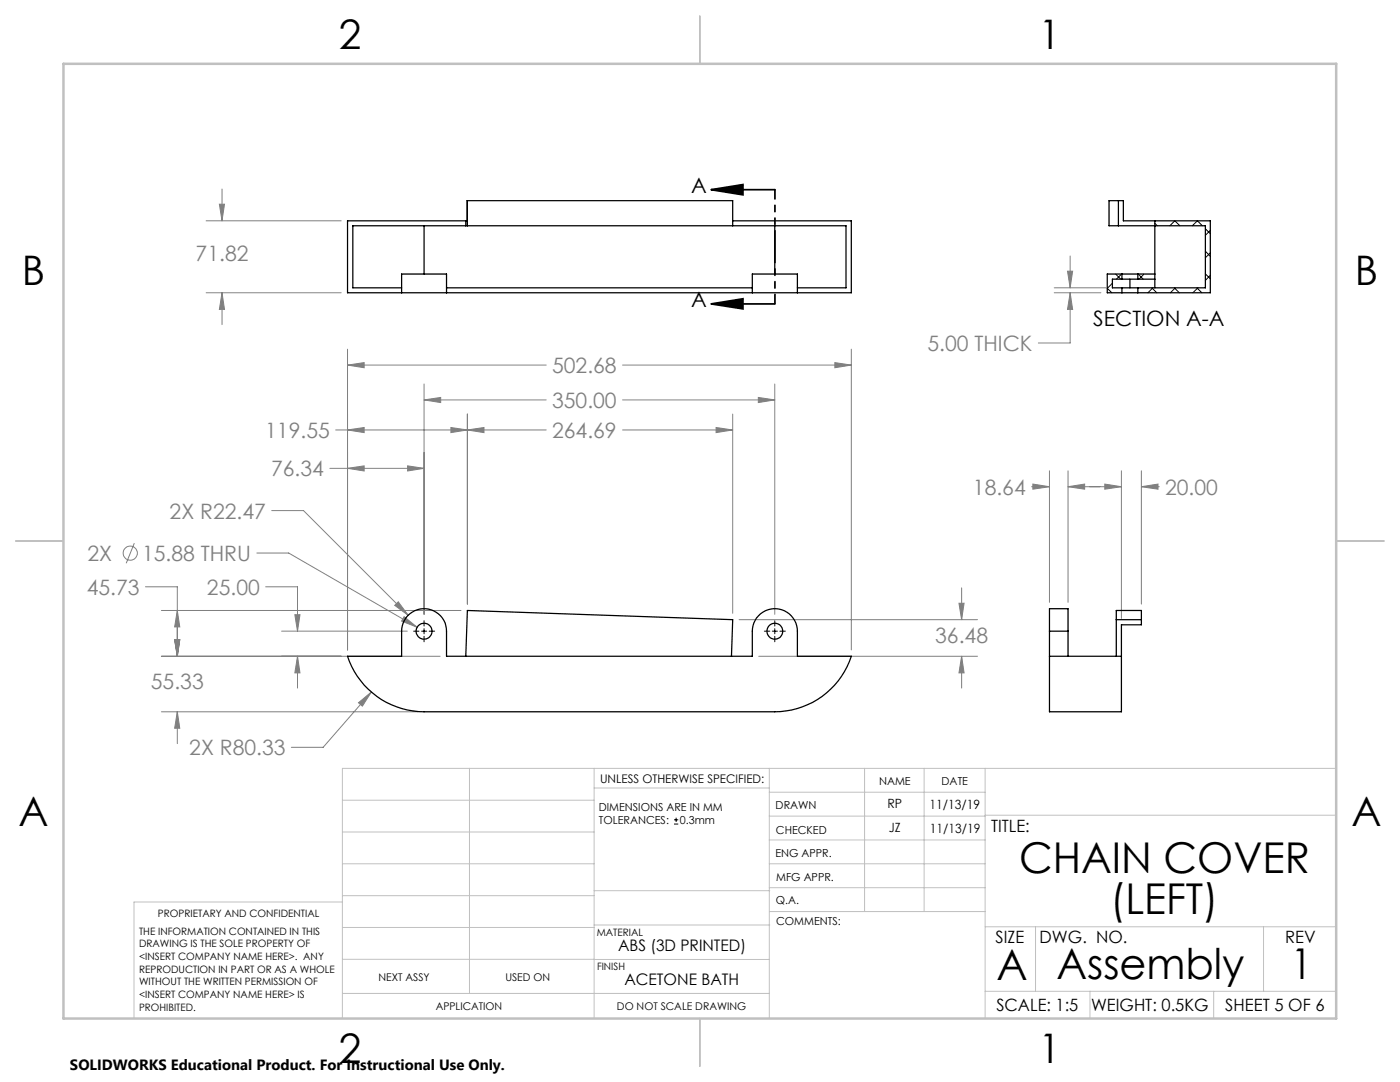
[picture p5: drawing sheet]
<svg xmlns="http://www.w3.org/2000/svg" width="279mm" height="216mm" viewBox="0 0 279 216" stroke-linecap="round" stroke-linejoin="round" font-family="sans-serif">
<g fill="none" stroke="#808080" stroke-width=".2">
<path d="M44.3 37.7v6.4M41.1 44.1h27M41.1 58.4h27M43.8 40.7h1l-.5 3.4zM44.3 58.4l.5 3.3h-1zM44.3 58.4v6.4M210.4 58.4h9.3M210.4 57.4h10.3M213 54.1h1.1l-.5 3.3zM213.6 58.4l.5 3.3h-1.1zM213.6 58.4v10h-6.4M213.6 51.1v6.3"/>
<path d="M69.4 72.8l3.3-.4v1zM69.4 69.7v60M69.4 72.8h39.6M84.6 79.8l3.3-.5v1zM84.6 76.6v46M84.6 79.8h24.4M124.2 72.8h45.7M124.2 79.8h30.4M151.3 79.3l3.3 .5-3.3 .5zM154.6 76.6v46M166.6 72.4l3.3 .4-3.3 .6zM169.9 69.7v60"/>
<path d="M65.8 93.5h18.8M67 85.8h42M69.4 85.8l3.3-.5v1zM69.4 93.5l3.3-.5v1zM81.4 93l3.2 .5-3.2 .5zM90 85.3l3.3 .5-3.3 .5zM93.3 85.8l3.3-.5v1zM93.3 82.6v37.9M124.2 85.8h22M142.9 85.3l3.3 .5-3.3 .5zM146.2 82.6v39.8M205.9 97.1h3.5"/>
<path d="M206.1 96.6l3.3 .5-3.3 .5zM209.4 93.9v26.3M213.1 97.1l3.4-.5v1zM213.1 93.9v26.3M213.1 97.1h10.7M220.5 96.6l3.3 .5-3.3 .5zM223.8 93.9v29.5M227.8 97.1l3.3-.5v1zM227.8 97.1h3.6M227.8 93.9v26.6M26.8 108.4l-1.6 4M29 117.1h6.4v13.9"/>
<path d="M51.3 110.3h6.3l25.7 14.9M53 117.1h6.4v8.8M54.2 101.9h6.4l20.9 20.9M191.9 117.3v6.3M32.2 121.8h59.8M32.2 131h55.6M34.9 127.6h1l-.5 3.4zM35.4 121.8l.5 3.3h-1zM56.2 125.9h25.1M58.8 122.7h1.1l-.5 3.2zM59.4 131l.5 3.3h-1.1zM59.4 131v6.3"/>
<path d="M74.1 138.1l-9.6 11h-6.4M78.8 120.8l.7-.7 2 2.7zM80.6 123l2.7 2.2-3.1-1.3zM147.5 123.6h47.6M151.4 131h43.7M191.4 120.4h1l-.5 3.2zM191.9 131l.5 3.3h-1zM191.9 131v6.3M32.2 142h51.2M35.4 142l.5 3.3h-1zM35.4 142v6.4M71.5 140.2l2.6-2.1-1.8 2.8z"/>
<circle cx="26" cy="110.4" r="1.42"/>
</g>
<g fill="none" stroke="#000" stroke-width=".2">
<path d="M82.5 125.9h1.1M84.1 125.9h1.1M84.6 123.9v1M84.6 125.4v1.1M84.6 127v1.1M85.7 125.9h1M152.5 125.9h1.1M154.1 125.9h1.1M154.6 123.9v1M154.6 125.4v1.1M154.6 127v1.1M155.6 125.9h1.1"/>
<path d="M134.5 164.4h.9M134.5 163.6h.9M134.9 163.2v.8"/>
</g>
<path d="M141.9 37.9l6.4-1.1v2.1zM141.9 37.9h12.7M141.9 60.6l6.4-1v2zM141.9 60.6h12.7" fill="none" stroke="#000" stroke-width=".35"/>
<path d="M154.7 37.8v22.8" fill="none" stroke="#000" stroke-width=".35" stroke-dasharray="6.3 1.3 1.3 1.3 1.3 1.3" stroke-dashoffset="4.5"/>
<g fill="none" stroke="#c0c0c0" stroke-width=".2">
<path d="M68.3 159.7h50.3M93.7 153.3v44.9M118.6 153.3v49.9M118.6 157.2h34.9M153.5 153.3v49.9M153.5 158.1h43.1M172.5 153.3v28.6M184.4 153.3v28.6M196.6 153.3v49.9M266.7 153.3h-198.4v49.9M68.3 178.7h50.3M68.3 172.4h50.3"/>
<path d="M68.3 166h50.3M68.3 180h-41.6v23.2M118.6 177.7h35M153.5 167.6h43.1M153.5 162.8h43.1M153.5 172.4h43.1M153.5 177.1h43.1M196.6 162.7h70.1M68.3 198.2h85.2M68.3 191.4l85.2 .1M68.3 185.1h50.3M118.6 184.6h35"/>
<path d="M153.6 181.9h43M196.6 197.8h70.1M196.6 184.9h70.1M206.7 184.9v12.9M217.5 197.8v5.4M242.2 197.8v5.4M252.2 184.9v12.9"/>
</g>
<path d="M139.7 3.2v9.5M3.1 107.9h9.6M266.7 107.9h9.5M139.7 203.2v9.6" fill="none" stroke="#c0c0c0" stroke-width=".25"/>
<path d="M12.7 12.7h254v190.5h-254z" fill="none" stroke="#c0c0c0" stroke-width=".5"/>
<path d="M141.9 37.9l6.4-1.1v2.1zM141.9 60.6l6.4-1v2z" fill="#000"/>
<path d="M69.4 72.8l3.3-.4v1zM166.6 72.4l3.3 .4-3.3 .6zM71.5 140.2l.8 .7 1.8-2.8zM69.4 85.8l3.3-.5v1zM90 85.3l3.3 .5-3.3 .5zM35.4 121.8l.5 3.3h-1zM34.9 127.6h1l-.5 3.4zM142.9 85.3l3.3 .5-3.3 .5zM93.3 85.8l3.3-.5v1zM84.6 79.8l3.3-.5v1zM151.3 79.3l3.3 .5-3.3 .5zM81.4 93l3.2 .5-3.2 .5zM69.4 93.5l3.3-.5v1zM80.6 123l-.4 .9 3.1 1.3zM79.5 120.1l-.7 .7 2.7 2zM59.4 131l.5 3.3h-1.1zM58.8 122.7h1.1l-.5 3.2zM34.9 127.6h1l-.5 3.4zM35.4 142l.5 3.3h-1zM191.4 120.4h1l-.5 3.2zM191.9 131l.5 3.3h-1zM43.8 40.7h1l-.5 3.4zM44.3 58.4l.5 3.3h-1zM213.1 97.1l3.4-.5v1zM206.1 96.6l3.3 .5-3.3 .5zM227.8 97.1l3.3-.5v1zM220.5 96.6l3.3 .5-3.3 .5zM213.6 58.4l.5 3.3h-1.1zM213 54.1h1.1l-.5 3.3z" fill="#808080"/>
<g fill="none" stroke="#000" stroke-width=".25">
<path d="M80.2 58.4v-3.7h8.9v3.7M80.2 58.4h8.9M80.2 57.4h-9.8v-12.4h98.4v12.4h-9.7M84.6 45v9.7M89.1 57.4h61M89.1 58.4h61M93 44.1v.9M93.2 44.1h-23.8v14.3h10.8M93.3 45l-.1-5h53v5M146.2 44.1h23.7v14.3h-10.8M150.1 58.4v-3.7h9v3.7M150.1 58.4h9"/>
<path d="M154.6 45v9.7M223.2 40v5M223.9 57.4h3.2M223.9 58.4h3.2M223.9 55.7h3.2M223.9 54.7h3.2M223.9 55.7h-1.9v1.7h1.9M223.9 54.7h-2.9v3.7h2.9M223.9 54.7v1M223.9 57.4v1M225.5 55.7v1.7M227.1 57.4h13.5v-12.4h-19.3v-5h2.9v4.1h17.3v14.3h-14.4"/>
<path d="M227.1 54.7v1M227.1 57.4v1M227.1 54.7h3.4M227.1 55.7h3.4M230.5 44.1v13.3M69.4 131h10.8v-5.1a4.5 4.5 0 0 1 4.4-4.4 4.5 4.5 0 0 1 4.5 4.4v5.1h61v-5.1a4.5 4.5 0 0 1 4.5-4.4 4.5 4.5 0 0 1 4.5 4.4v5.1h10.8a16 16 0 0 1-15.3 11h-70a16.1 16.1 0 0 1-15.2-11zM93 131l.3-9.2 52.9 1.8-.2 7.4M209.4 131v11h14.4v-11M209.4 125.9v-4.4h3.7v4.4M209.4 131h14.4M209.4 125.9h3.7M209.4 125.9v5.1"/>
<path d="M213.1 125.9v5.1M222.8 131v-9.2h5v2.9h-4v6.3M222.8 123.6h5"/>
<circle cx="84.6" cy="125.9" r="1.6"/>
<circle cx="154.6" cy="126" r="1.59"/>
</g>
<g fill="none" stroke="#000" stroke-width=".2">
<path d="M222 56.5l-1 1 .9 .9M222.6 54.7l1.1 1M223.8 54.7l-1 1M227.2 54.7l.9 1M228.3 54.7l-1 1M229.9 57.4l1 1M230.1 57.4l-1 1M230.5 44.6l.5 .4M233.5 45l1-.9 1 .9M234.4 57.4l1 1M234.6 57.4l-1 1M237.9 45l1.1-.9 1 .9"/>
<path d="M238.9 57.4l1 1M239.1 57.4l-1 1M240.6 54.6l.9 1M240.6 50.1l.9 1.1M240.6 45.6l.9 1M241.5 46l-.9 1M241.5 50.4l-.9 1M241.5 54.9l-.9 1.1"/>
</g>
<g font-size="8.5">
<text x="203.4" y="174.2">CHAIN COVER</text>
<text x="221.6" y="182.3">(LEFT)</text>
<text x="198.9" y="195.5">A</text>
<text x="210.8" y="195.4">Assembly</text>
<text x="257.6" y="195.4">1</text>
</g>
<g font-size="8.1">
<text x="67.6" y="9.7">2</text>
<text x="207.3" y="9.7">1</text>
<text x="4.4" y="57">B</text>
<text x="270.4" y="57">B</text>
<text x="3.7" y="164.9">A</text>
<text x="269.7" y="164.9">A</text>
<text x="67.6" y="212.2">2</text>
<text x="207.3" y="212.2">1</text>
</g>
<g font-size="4.2">
<text x="137.9" y="38.6">A</text>
<text x="137.9" y="61.3">A</text>
<text x="218.2" y="65.1">SECTION A-A</text>
</g>
<g font-size="4.2" fill="#808080">
<text x="39" y="52.1">71.82</text>
<text x="185.1" y="70">5.00 THICK</text>
<text x="110.2" y="74.4">502.68</text>
<text x="110.2" y="81.4">350.00</text>
<text x="52.9" y="87.4">119.55</text>
<text x="110.2" y="87.4">264.69</text>
<text x="54.1" y="95">76.34</text>
<text x="194.2" y="98.7">18.64</text>
<text x="232.5" y="98.7">20.00</text>
<text x="33.9" y="103.5">2X R22.47</text>
<text x="17.5" y="111.9">2X</text>
<text x="28.3" y="111.9">15.88 THRU</text>
<text x="17.3" y="118.7">45.73</text>
<text x="41.3" y="118.7">25.00</text>
<text x="186.6" y="128.4">36.48</text>
<text x="30.1" y="137.4">55.33</text>
<text x="37.8" y="150.7">2X R80.33</text>
</g>
<g font-size="3.4">
<text x="197.8" y="166">TITLE:</text>
<text x="198.7" y="188.1">SIZE</text>
<text x="207.5" y="188.1">DWG. NO.</text>
<text x="256.5" y="188.2">REV</text>
<text x="198.8" y="201.7">SCALE: 1:5</text>
<text x="217.7" y="201.8">WEIGHT: 0.5KG</text>
<text x="244.5" y="201.7">SHEET 5 OF 6</text>
</g>
<g font-size="3.2">
<text x="123.3" y="189.8">ABS (3D PRINTED)</text>
<text x="124.6" y="196.6">ACETONE BATH</text>
</g>
<text font-size="3" x="14" y="213.5">SOLIDWORKS Educational Product. For Instructional Use Only.</text>
<g font-size="2.5">
<text x="177.1" y="161.3">RP</text>
<text x="185.5" y="161.4">11/13/19</text>
<text x="177.4" y="166.1">JZ</text>
<text x="185.6" y="166.2">11/13/19</text>
</g>
<text font-size="2.4" x="119.8" y="156.2">UNLESS OTHERWISE SPECIFIED:</text>
<g font-size="2.2">
<text x="119.5" y="161.8">DIMENSIONS ARE IN MM</text>
<text x="154.8" y="161.4">DRAWN</text>
<text x="175.4" y="156.6">NAME</text>
<text x="187.9" y="156.7">DATE</text>
<text x="119.5" y="164.4">TOLERANCES:</text>
<text x="135.7" y="164.4">0.3mm</text>
<text x="154.9" y="166.3">CHECKED</text>
<text x="154.8" y="171">ENG APPR.</text>
<text x="154.9" y="175.7">MFG APPR.</text>
<text x="154.9" y="180.4">Q.A.</text>
<text x="154.9" y="184.6">COMMENTS:</text>
</g>
<g font-size="2.1">
<text x="75.5" y="195.7">NEXT ASSY</text>
<text x="100.9" y="195.7">USED ON</text>
<text x="86.9" y="201.5">APPLICATION</text>
<text x="123.1" y="201.6">DO NOT SCALE DRAWING</text>
</g>
<g font-size="2">
<text x="31.5" y="182.9">PROPRIETARY AND CONFIDENTIAL</text>
<text x="27.8" y="186.5">THE INFORMATION CONTAINED IN THIS</text>
<text x="27.8" y="189">DRAWING IS THE SOLE PROPERTY OF</text>
<text x="27.8" y="191.6">&lt;INSERT COMPANY NAME HERE&gt;. ANY</text>
<text x="119.1" y="186.7">MATERIAL</text>
<text x="27.8" y="194.1">REPRODUCTION IN PART OR AS A WHOLE</text>
<text x="27.8" y="196.6">WITHOUT THE WRITTEN PERMISSION OF</text>
<text x="119.1" y="193.5">FINISH</text>
<text x="27.8" y="199.1">&lt;INSERT COMPANY NAME HERE&gt; IS</text>
<text x="27.8" y="201.7">PROHIBITED.</text>
</g>
</svg>
